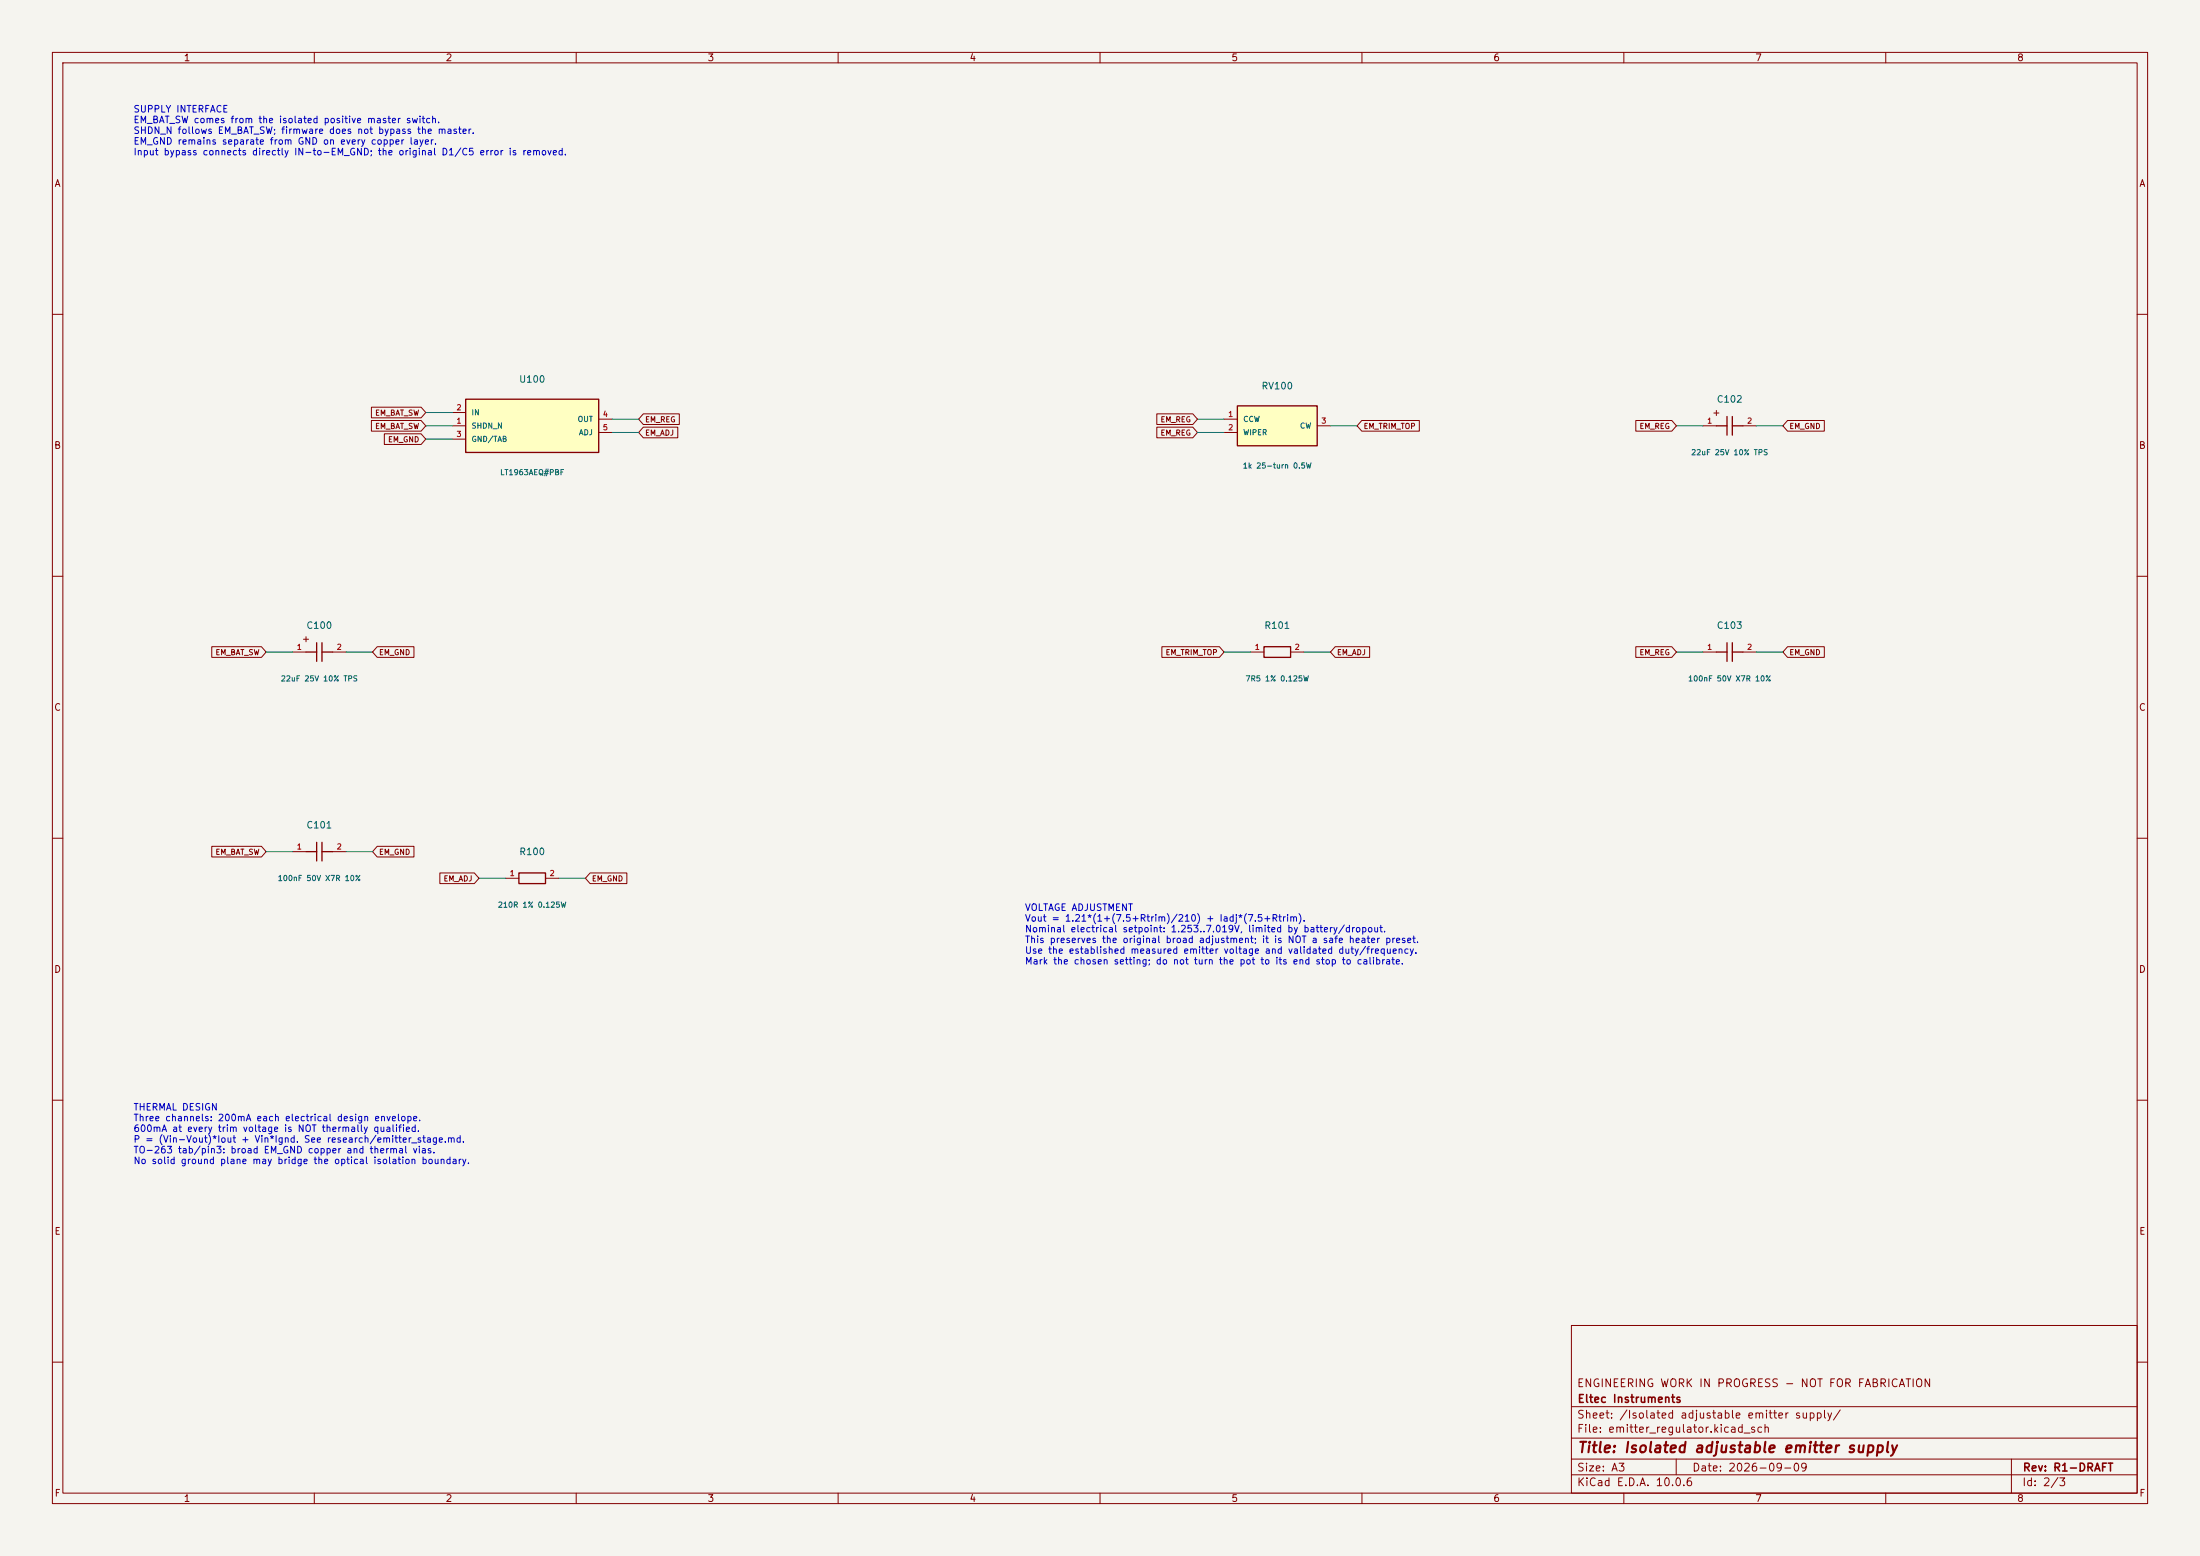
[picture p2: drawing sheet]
<svg xmlns="http://www.w3.org/2000/svg" width="420mm" height="297mm" viewBox="0 0 420 297" stroke-linecap="round" stroke-linejoin="round" font-family="sans-serif">
<path d="M0 0h420v297h-420z" fill="#f5f4ef" stroke="#f5f4ef" stroke-width=".19"/>
<g fill="none" stroke="#840000" stroke-width=".19">
<path d="M10 10h400v277h-400zM12 12h396v273h-396zM60 10v2M110 10v2M160 10v2M210 10v2M260 10v2M310 10v2M360 10v2M10 60h2M408 60h2M325.1 81.3h2.6"/>
<path d="M332.7 81.3h2.6M10 110h2M408 110h2M55.9 124.5h2.5M63.5 124.5h2.5M238.8 124.5h2.5M246.4 124.5h2.5M10 160h2M408 160h2M10 210h2M408 210h2M300 253h108v32h-108z"/>
<path d="M10 260h2M300 278.5h108M300 274.5h108M300 268.5h108M320 278.5v3M384 278.5v6.5M408 260h2M60 285v2M110 285v2M160 285v2M210 285v2M260 285v2"/>
<path d="M300 281.5h108M310 285v2M360 285v2"/>
</g>
<path d="M329.7 79.5v3.6M330.7 79.5v3.6M327.7 81.3h2M330.7 81.3h2M58.4 124.5h2.1M60.5 122.7v3.5M61.5 124.5h2M61.5 122.7v3.5M241.3 123.4h5.1v2.1h-5.1z" fill="none" stroke="#840000" stroke-width=".25"/>
<path d="M236.2 77.5h15.3v7.6h-15.3z" fill="#ffffc2"/>
<path d="M236.2 77.5h15.3v7.6h-15.3zM327.7 124.5h2M329.7 122.7v3.5M330.7 124.5h2M330.7 122.7v3.5M58.4 162.6h2.1M60.5 160.8v3.5M61.5 162.6h2M61.5 160.8v3.5M99.1 166.6h5v2.1h-5z" fill="none" stroke="#840000" stroke-width=".25"/>
<path d="M233.7 80h2.5M233.7 82.6h2.5M251.5 81.3h2.5M325.1 124.5h2.6M332.7 124.5h2.6M55.9 162.6h2.5M63.5 162.6h2.5M96.5 167.6h2.6M104.1 167.6h2.6" fill="none" stroke="#840000" stroke-width=".19"/>
<path d="M88.9 76.2h25.4v10.2h-25.4z" fill="#ffffc2"/>
<path d="M88.9 76.2h25.4v10.2h-25.4z" fill="none" stroke="#840000" stroke-width=".25"/>
<g fill="none" stroke="#840000" stroke-width=".19">
<path d="M70.9 77.7h9.5l.9 1-.9 1.1h-9.5zM86.4 78.7h2.5M122.8 79h6.9v2h-6.9l-.9-1zM220.8 79h6.9l.9 1-.9 1h-6.9zM70.9 80.3h9.5l.9 1-.9 1h-9.5zM73.4 82.8h7l.9 1-.9 1h-7zM86.4 81.3h2.5M86.4 83.8h2.5M114.3 80h2.5M114.3 82.6h2.5M122.8 81.5h6.6v2.1h-6.6l-.9-1zM220.8 81.5h6.9l.9 1.1-.9 1h-6.9z"/>
<path d="M260 80.3h11v2h-11l-.9-1zM312.3 80.3h6.9l.8 1-.8 1h-6.9zM341.2 80.3h7.1v2h-7.1l-.8-1zM40.4 123.4h9.5l.9 1.1-.9 1h-9.5zM72 123.4h7v2.1h-7l-.9-1zM221.8 123.4h11l.9 1.1-.9 1h-11zM254.9 123.4h6.6v2.1h-6.6l-.9-1zM312.3 123.4h6.9l.8 1.1-.8 1h-6.9zM341.2 123.4h7.1v2.1h-7.1l-.8-1zM40.4 161.5h9.5l.9 1.1-.9 1h-9.5zM72 161.5h7v2.1h-7l-.9-1zM84 166.6h6.6l.8 1-.8 1.1h-6.6z"/>
<path d="M112.6 166.6h7.1v2.1h-7.1l-.8-1.1z"/>
</g>
<g fill="none" stroke="#009600" stroke-width=".19">
<path d="M81.3 78.7h5.1M81.3 81.3h5.1M81.3 83.8h5.1M116.8 82.6h5.1M116.8 80h5.1M228.6 82.6h5.1M228.6 80h5.1M254 81.3h5.1M320 81.3h5.1M335.3 81.3h5.1M50.8 124.5h5.1M66 124.5h5.1"/>
<path d="M233.7 124.5h5.1M248.9 124.5h5.1M320 124.5h5.1M335.3 124.5h5.1M50.8 162.6h5.1M66 162.6h5.1M91.4 167.6h5.1M106.7 167.6h5.1"/>
</g>
<text font-size="2" fill="#840000" x="301" y="277.8">Title: Isolated adjustable emitter supply</text>
<g font-size="1.5" fill="#840000">
<text x="300.9" y="265.1">ENGINEERING WORK IN PROGRESS - NOT FOR FABRICATION</text>
<text x="301" y="268.1">Eltec Instruments</text>
<text x="300.9" y="273.8">File: emitter_regulator.kicad_sch</text>
<text x="300.9" y="271.1">Sheet: /Isolated adjustable emitter supply/</text>
<text x="300.9" y="281.2">Size: A3</text>
<text x="322.9" y="281.2">Date: 2026-09-09</text>
<text x="386" y="281.2">Rev: R1-DRAFT</text>
<text x="300.9" y="284">KiCad E.D.A. 10.0.6</text>
<text x="385.9" y="284">Id: 2/3</text>
</g>
<g font-size="1.3" fill="#840000">
<text x="35" y="12">1</text>
<text x="85" y="12">2</text>
<text x="135" y="12">3</text>
<text x="185" y="12">4</text>
<text x="235" y="12">5</text>
<text x="285" y="12">6</text>
<text x="335" y="12">7</text>
<text x="385" y="12">8</text>
<text x="10.3" y="36">A</text>
<text x="408.3" y="36">A</text>
<text x="326.7" y="79.7">+</text>
<text x="10.2" y="86">B</text>
<text x="408.2" y="86">B</text>
<text x="57.5" y="122.9">+</text>
<text x="10.2" y="136">C</text>
<text x="408.2" y="136">C</text>
<text x="10.2" y="186">D</text>
<text x="408.2" y="186">D</text>
<text x="10.3" y="236">E</text>
<text x="408.3" y="236">E</text>
<text x="10.3" y="286">F</text>
<text x="35" y="287">1</text>
<text x="85" y="287">2</text>
<text x="135" y="287">3</text>
<text x="185" y="287">4</text>
<text x="235" y="287">5</text>
<text x="285" y="287">6</text>
<text x="335" y="287">7</text>
<text x="385" y="287">8</text>
<text x="408.3" y="286">F</text>
</g>
<g font-size="1.3" fill="#0000c2">
<text x="25.4" y="21.8">SUPPLY INTERFACE</text>
<text x="25.4" y="23.8">EM_BAT_SW comes from the isolated positive master switch.</text>
<text x="25.4" y="25.9">SHDN_N follows EM_BAT_SW; firmware does not bypass the master.</text>
<text x="25.4" y="27.9">EM_GND remains separate from GND on every copper layer.</text>
<text x="25.4" y="30">Input bypass connects directly IN-to-EM_GND; the original D1/C5 error is removed.</text>
<text x="195.6" y="174.2">VOLTAGE ADJUSTMENT</text>
<text x="195.6" y="176.2">Vout = 1.21*(1+(7.5+Rtrim)/210) + Iadj*(7.5+Rtrim).</text>
<text x="195.6" y="178.3">Nominal electrical setpoint: 1.253..7.019V, limited by battery/dropout.</text>
<text x="195.6" y="180.3">This preserves the original broad adjustment; it is NOT a safe heater preset.</text>
<text x="195.6" y="182.4">Use the established measured emitter voltage and validated duty/frequency.</text>
<text x="195.6" y="184.4">Mark the chosen setting; do not turn the pot to its end stop to calibrate.</text>
<text x="25.4" y="212.3">THERMAL DESIGN</text>
<text x="25.4" y="214.3">Three channels: 200mA each electrical design envelope.</text>
<text x="25.4" y="216.4">600mA at every trim voltage is NOT thermally qualified.</text>
<text x="25.4" y="218.4">P = (Vin-Vout)*Iout + Vin*Ignd. See research/emitter_stage.md.</text>
<text x="25.4" y="220.5">TO-263 tab/pin3: broad EM_GND copper and thermal vias.</text>
<text x="25.4" y="222.5">No solid ground plane may bridge the optical isolation boundary.</text>
</g>
<g font-size="1.3" fill="#006464">
<text x="99" y="73.4">U100</text>
<text x="240.7" y="74.6">RV100</text>
<text x="327.6" y="77.2">C102</text>
<text x="58.4" y="120.3">C100</text>
<text x="241.3" y="120.3">R101</text>
<text x="327.6" y="120.3">C103</text>
<text x="58.4" y="158.4">C101</text>
<text x="99" y="163.5">R100</text>
</g>
<g font-size="1" fill="#840000">
<text x="71.5" y="79.6">EM_BAT_SW</text>
<text x="71.5" y="82.1">EM_BAT_SW</text>
<text x="123.1" y="80.9">EM_REG</text>
<text x="123.1" y="83.4">EM_ADJ</text>
<text x="221.4" y="83.4">EM_REG</text>
<text x="221.4" y="80.9">EM_REG</text>
<text x="260.2" y="82.1">EM_TRIM_TOP</text>
<text x="312.9" y="82.1">EM_REG</text>
<text x="341.5" y="82.1">EM_GND</text>
<text x="74" y="84.7">EM_GND</text>
<text x="41" y="125.3">EM_BAT_SW</text>
<text x="72.3" y="125.3">EM_GND</text>
<text x="222.4" y="125.3">EM_TRIM_TOP</text>
<text x="255.1" y="125.3">EM_ADJ</text>
<text x="312.9" y="125.3">EM_REG</text>
<text x="341.5" y="125.3">EM_GND</text>
<text x="41" y="163.4">EM_BAT_SW</text>
<text x="72.3" y="163.4">EM_GND</text>
<text x="84.6" y="168.5">EM_ADJ</text>
<text x="112.9" y="168.5">EM_GND</text>
</g>
<g font-size="1" fill="#a90000">
<text x="87" y="81.1">1</text>
<text x="87" y="78.6">2</text>
<text x="87" y="83.6">3</text>
<text x="115" y="79.8">4</text>
<text x="115" y="82.4">5</text>
<text x="234.4" y="79.8">1</text>
<text x="234.4" y="82.4">2</text>
<text x="252.1" y="81.1">3</text>
<text x="325.8" y="81.1">1</text>
<text x="333.4" y="81.1">2</text>
<text x="56.6" y="124.3">1</text>
<text x="64.2" y="124.3">2</text>
<text x="239.4" y="124.3">1</text>
<text x="247.1" y="124.3">2</text>
<text x="325.8" y="124.3">1</text>
<text x="333.4" y="124.3">2</text>
<text x="56.6" y="162.4">1</text>
<text x="64.2" y="162.4">2</text>
<text x="97.2" y="167.5">1</text>
<text x="104.8" y="167.5">2</text>
</g>
<g font-size="1" fill="#006464">
<text x="89.9" y="82">SHDN_N</text>
<text x="89.9" y="79.5">IN</text>
<text x="110.2" y="80.8">OUT</text>
<text x="110.4" y="83.3">ADJ</text>
<text x="237.2" y="80.8">CCW</text>
<text x="237.2" y="83.3">WIPER</text>
<text x="248.1" y="82">CW</text>
<text x="89.9" y="84.6">GND/TAB</text>
<text x="237.2" y="89.7">1k 25-turn 0.5W</text>
<text x="322.7" y="87.1">22uF 25V 10% TPS</text>
<text x="95.4" y="90.9">LT1963AEQ#PBF</text>
<text x="53.5" y="130.3">22uF 25V 10% TPS</text>
<text x="237.7" y="130.3">7R5 1% 0.125W</text>
<text x="322.2" y="130.3">100nF 50V X7R 10%</text>
<text x="52.9" y="168.4">100nF 50V X7R 10%</text>
<text x="94.9" y="173.5">210R 1% 0.125W</text>
</g>
</svg>
